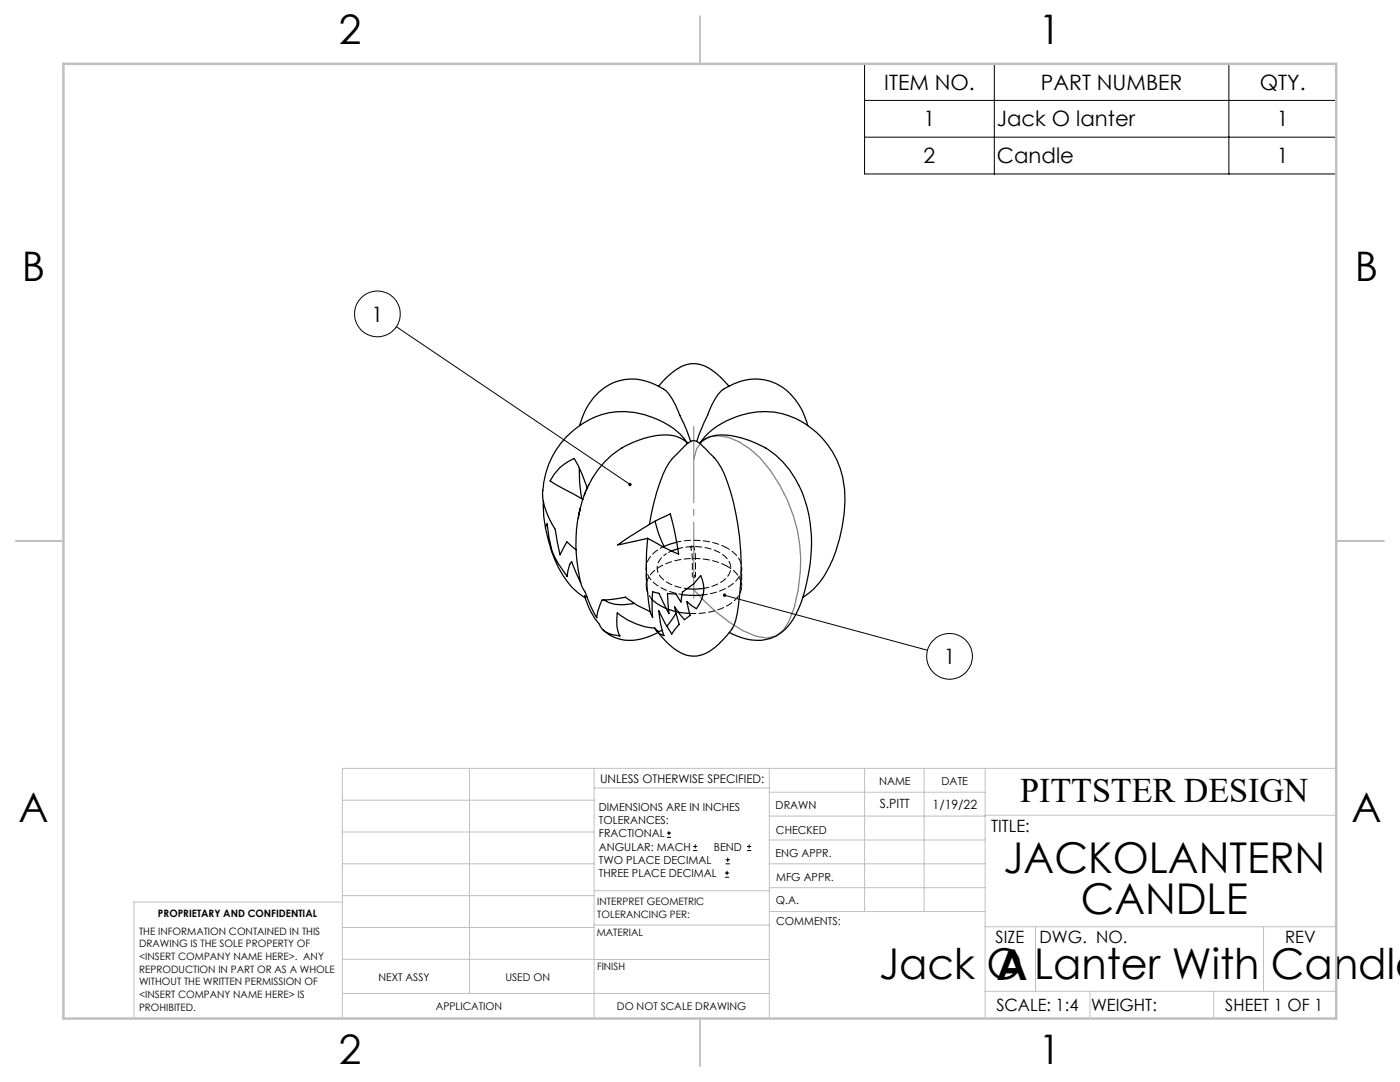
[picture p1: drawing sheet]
<svg xmlns="http://www.w3.org/2000/svg" width="279mm" height="216mm" viewBox="0 0 279 216" stroke-linecap="round" stroke-linejoin="round" font-family="sans-serif">
<g fill="none" stroke="#000" stroke-width=".2">
<path d="M172.5 12.7h94.2v22h-94.2zM198.4 12.7v22M245.3 12.7v22M172.5 20h94.2M172.5 27.4h94.2M79.1 65.2l46.6 31.5M144.6 118.8l40.5 11M133.1 167.1h.8M133.1 166.2h.8M133.5 165.8v.9M138.3 169.7h.8M138.3 168.9h.8"/>
<path d="M138.7 168.5v.8M144.7 175h.8M144.7 174.2h.8M144.8 172.4h.9M144.8 171.6h.9M145.1 173.8v.8M145.2 171.1v.9M149.1 169.7h.8M149.1 168.9h.8M149.5 168.5v.8"/>
<circle cx="75.3" cy="62.6" r="4.6"/>
<circle cx="189.5" cy="131" r="4.6"/>
</g>
<path d="M138.4 91.7a4.7 4.7 0 0 1 5-4.7 13 13 0 0 1 8.3 4.3 30.7 30.7 0 0 1 5.7 32.8 4.9 4.9 0 0 1-6.6 2.8 30.8 30.8 0 0 1-12.4-9.2" fill="none" stroke="#808080" stroke-width=".25"/>
<g fill="none" stroke="#c0c0c0" stroke-width=".2">
<path d="M68.3 159.7h50.3M93.7 153.3v44.9M118.6 153.3v49.9M118.6 157.2h34.9M153.5 153.3v49.9M153.5 158.1h43.1M172.5 153.3v28.6M184.4 153.3v28.6M196.6 153.3v49.9M266.7 153.3h-198.4v49.9M68.3 178.7h50.3M68.3 172.4h50.3"/>
<path d="M68.3 166h50.3M68.3 180h-41.6v23.2M118.6 177.7h35M153.5 167.6h43.1M153.5 162.8h43.1M153.5 172.4h43.1M153.5 177.1h43.1M196.6 162.7h70.1M68.3 198.2h85.2M68.3 191.4l85.2 .1M68.3 185.1h50.3M118.6 184.6h35"/>
<path d="M153.6 181.9h43M196.6 197.8h70.1M196.6 184.9h70.1M206.7 184.9v12.9M217.5 197.8v5.4M242.2 197.8v5.4M252.2 184.9v12.9"/>
</g>
<path d="M139.7 3.2v9.5M3.1 107.9h9.6M266.7 107.9h9.5M139.7 203.2v9.6" fill="none" stroke="#c0c0c0" stroke-width=".25"/>
<path d="M12.7 12.7h254v190.5h-254z" fill="none" stroke="#c0c0c0" stroke-width=".5"/>
<path d="M138.5 84.4v35.7" fill="none" stroke="#808080" stroke-width=".2" stroke-dasharray="15.2 1.3 1.3 1.3" stroke-dashoffset="-.7"/>
<path d="M125.4 96.4a.34 .34 0 0 0 .1 .5 .34 .34 0 0 0 .5 0l-.3-.2 .3 .2a.34 .34 0 0 0-.1-.5 .34 .34 0 0 0-.5 0zM144.4 118.5l-.1 .2 .3 .1-.3-.1a.34 .34 0 0 0 .3 .4 .34 .34 0 0 0 .3-.5 .34 .34 0 0 0-.5-.1z" fill="#000"/>
<g fill="none" stroke="#000" stroke-width=".25">
<path d="M131.4 77.1a13.4 13.4 0 0 1 5.5-4.3 6.4 6.4 0 0 1 6.3 1.9l2.3 2.4M132.5 77.6a10.6 10.6 0 0 0-12-.1 13.3 13.3 0 0 0-4.8 7.4M132.5 77.7a7 7 0 0 1 2.3 3.1l.9 2.1M144.4 77.6a11.1 11.1 0 0 1 10.4-1.1 12.5 12.5 0 0 1 6.4 8.4M144.4 77.7a10.6 10.6 0 0 0-3.2 5.2M108.4 100l.1 3 .4 2.4M115.6 93.5a25.7 25.7 0 0 0 .5 6M116.8 98.2l-.7 2.1-.7 3.1M117.2 97.3l-1.2-3-1.4-2.8a9.6 9.6 0 0 0-4.8 4.5l6.5 3.7M117.2 97.3l-.2 .6M117.3 97.2l-.1 .1M117.5 96.8l-.9 2"/>
<path d="M124.1 89.4a17 17 0 0 0-6.6 7.4M134.4 91.3a15 15 0 0 1 3.7-3.4 2.36 2.36 0 0 1 2.3 1.2l2.1 2.2M134.4 91.3a11.1 11.1 0 0 0-2.7 5 49 49 0 0 0-2.1 8.3M135.7 82.9l1.4 3.1 .7 2.1M137.2 88.4a13.2 13.2 0 0 0-6.9-5.1 15.7 15.7 0 0 0-19.3 6.4 17 17 0 0 0-2.7 9.9 16.2 16.2 0 0 0 2.5 6l1 5.1 1.3-2.6 1.9 1.6M137.2 88.5a6.1 6.1 0 0 0-5.3-1.7 20.2 20.2 0 0 0-7.8 2.6M139.7 88.5a5.5 5.5 0 0 1 5.1-1.7 21.2 21.2 0 0 1 8 2.6M139.7 88.4a14 14 0 0 1 8.5-5.6 15.7 15.7 0 0 1 17.9 7.3 18.7 18.7 0 0 1 2.4 12.3 28.5 28.5 0 0 1-4.8 13.7l-1.6 1.7-1.9 1.4M141.2 82.9l-1.7 4-.4 1.2M142.5 91.3a11.4 11.4 0 0 1 2.7 5 53.3 53.3 0 0 1 1.6 27.5 8.6 8.6 0 0 1-2.7 4 8.1 8.1 0 0 1-6 3.1 9 9 0 0 1-5.6-3.3l-1.2-1.5M152.8 89.4a17 17 0 0 1 6.6 7.4M159.4 96.8a28.3 28.3 0 0 1 1.6 19.4 18.8 18.8 0 0 1-4.3 9.4 8.5 8.5 0 0 1-9.7 1.3l-1.4-.7"/>
<path d="M108.9 105.4a24 24 0 0 0 5.4 12l1.1 .9 1.4 .9M108.9 105.4l.3-.9 .4 2.9a15.3 15.3 0 0 0 3.6 7.6l.5-2.4 .4-.5 1.8 4.1M115.7 101.6a31.4 31.4 0 0 0 .3 15.2l.8 1.4 1.4 3.5 .9 1.6 .2-1.3 .9-2.3 2-.1 2.6-.4 2.4 1.6 2.5 1.2M115.8 101.4l-.1 .6M117.1 119.1l-.4-.2 .6 1.7a13.2 13.2 0 0 0 2.3 4 3.3 3.3 0 0 0 2.6 2l1.5 .3-.4-1.1a8.4 8.4 0 0 1-.1-3.5 14.3 14.3 0 0 0 7.5 3M120.5 119.7a7.2 7.2 0 0 0 6.1 .7M129.3 107.4a55.6 55.6 0 0 0 .4 14.6M129.6 104.6l4.2-2 .9 3.9 .7 4.1-3.4-1.7-2.7-1.5M129.6 104.6l-6.3 4.1 6-1.3M130.1 119.6l.9 .8 1.9 1M130.7 104a20.2 20.2 0 0 0 1.8 5.1M135 108.2l-2.6 .9"/>
<path d="M135.3 109.5l-1.3 .4M136.1 118.6l2.5 .2 1.7-.1M140.5 117.4l-1.6 .1h-1.8M120.4 125.7a8.8 8.8 0 0 0 10.1 .9l.8-.4M129.7 122l.5 1.2-.1-1.6 .1-3.5 1.3 .3 2 4-.3-4 1.7 .1 1 1.6 .3-2 2.2-1.6 1.4-1.6a5.9 5.9 0 0 1-.8 6.6l-1.9-1.4 .6 2.7-1.1 .8-2-2.5 .9 3.5-1.4 1.9-1.4-2.2-1.2-2.4 .3 2.6 .7 2.3-.8-.3-.4-.4M130.7 125.3l.4 .5 .4 .2 .7-.2M130.7 125.3l.6 .8M130.8 125.6l.5 .5M133.4 121.6l1.4 .4M134.9 122.3l-1.8 2.6M135.4 122.1l2.3 .3"/>
</g>
<path d="M130.1 119.6a3.6 3.6 0 0 1 .5-5.7 14.1 14.1 0 0 1 12.5-1.8l1.7 .7M135.1 108.2a15.2 15.2 0 0 1 9.7 1M138.8 115a23.5 23.5 0 0 0-.4-6.1M144.8 109.2a4.8 4.8 0 0 1 3.2 4.5 5.9 5.9 0 0 1-4.2 4.2l-2 .6-1.5 .2" fill="none" stroke="#000" stroke-width=".2" stroke-dasharray="1.3 .6" stroke-dashoffset=".4"/>
<path d="M133 110.5a3 3 0 0 0-1.1 4.6 8.3 8.3 0 0 0 5.2 2.4M134 109.9l-1 .6M136.1 118.6a9.5 9.5 0 0 1-6.6-3.5 3.6 3.6 0 0 1 1.1-4.8l1.8-1.2" fill="none" stroke="#000" stroke-width=".2" stroke-dasharray="1.3 .6" stroke-dashoffset=".6"/>
<path d="M140.5 117.4a7.2 7.2 0 0 0 4.9-2.7 2.99 2.99 0 0 0-1.3-4.2 11.4 11.4 0 0 0-8.8-1" fill="none" stroke="#000" stroke-width=".2" stroke-dasharray="1.3 .6" stroke-dashoffset=".3"/>
<path d="M144.8 112.8a4.8 4.8 0 0 1 3.2 4.5 5.9 5.9 0 0 1-4.2 4.2l-3 .8-3.1 .1" fill="none" stroke="#000" stroke-width=".2" stroke-dasharray="1.3 .6" stroke-dashoffset=".1"/>
<path d="M133.4 121.6l-.5-.2M135.4 122.1l-.6-.1" fill="none" stroke="#000" stroke-width=".2" stroke-dasharray="1.3 .6"/>
<path d="M138.7 115.1h.1a.29 .29 0 0 0-.3-.3 .29 .29 0 0 0-.3 .3h.5" fill="none" stroke="#000" stroke-width=".2" stroke-dasharray="1.3 .6" stroke-dashoffset=".8"/>
<path d="M129 113.3v3.6M137.9 109v.1l.1 .1 .5-.3-.6 .1M148 116.9v-3.6" fill="none" stroke="#000" stroke-width=".2" stroke-dasharray="1.3 .6" stroke-dashoffset=".7"/>
<path d="M137.8 109.1a23.1 23.1 0 0 1 .4 5.9" fill="none" stroke="#000" stroke-width=".2" stroke-dasharray="1.3 .6" stroke-dashoffset=".5"/>
<g font-size="8.5">
<text x="200.3" y="174.2">JACKOLANTERN</text>
<text x="215.7" y="182.3">CANDLE</text>
<text x="175.4" y="195.4">Jack O Lanter With Candle</text>
<text x="198.9" y="195.5">A</text>
</g>
<g font-size="8.1">
<text x="67.6" y="8.9">2</text>
<text x="207.3" y="8.9">1</text>
<text x="4.4" y="56.1">B</text>
<text x="270.4" y="56.1">B</text>
<text x="3.7" y="164.1">A</text>
<text x="269.7" y="164.1">A</text>
<text x="67.6" y="212.4">2</text>
<text x="207.3" y="212.4">1</text>
</g>
<text font-size="6.9" x="203.6" y="160.1">PITTSTER DESIGN</text>
<g font-size="4.2">
<text x="176.5" y="17.9">ITEM NO.</text>
<text x="207.7" y="17.9">PART NUMBER</text>
<text x="251.4" y="17.9">QTY.</text>
<text x="184.3" y="25.2">1</text>
<text x="198.9" y="25.2">Jack O lanter</text>
<text x="254.8" y="25.2">1</text>
<text x="184.3" y="32.5">2</text>
<text x="198.9" y="32.5">Candle</text>
<text x="254.8" y="32.5">1</text>
<text x="74.2" y="64.2">1</text>
<text x="188.3" y="132.5">1</text>
</g>
<g font-size="3.4">
<text x="197.8" y="166">TITLE:</text>
<text x="198.7" y="188.1">SIZE</text>
<text x="207.5" y="188.1">DWG. NO.</text>
<text x="256.5" y="188.2">REV</text>
<text x="198.8" y="201.7">SCALE: 1:4</text>
<text x="217.7" y="201.8">WEIGHT:</text>
<text x="244.5" y="201.7">SHEET 1 OF 1</text>
</g>
<g font-size="2.5">
<text x="175.6" y="161.3">S.PITT</text>
<text x="186.1" y="161.4">1/19/22</text>
</g>
<text font-size="2.4" x="119.8" y="156.2">UNLESS OTHERWISE SPECIFIED:</text>
<g font-size="2.2">
<text x="119.5" y="161.8">DIMENSIONS ARE IN INCHES</text>
<text x="154.8" y="161.4">DRAWN</text>
<text x="175.4" y="156.6">NAME</text>
<text x="187.9" y="156.7">DATE</text>
<text x="119.5" y="164.4">TOLERANCES:</text>
<text x="119.5" y="167.1">FRACTIONAL</text>
<text x="154.9" y="166.3">CHECKED</text>
<text x="119.5" y="169.7">ANGULAR: MACH</text>
<text x="119.5" y="172.4">TWO PLACE DECIMAL</text>
<text x="142.5" y="169.7">BEND</text>
<text x="154.8" y="171">ENG APPR.</text>
<text x="119.5" y="175">THREE PLACE DECIMAL</text>
<text x="154.9" y="175.7">MFG APPR.</text>
<text x="154.9" y="180.4">Q.A.</text>
<text x="154.9" y="184.6">COMMENTS:</text>
</g>
<g font-size="2.1">
<text x="75.5" y="195.7">NEXT ASSY</text>
<text x="100.9" y="195.7">USED ON</text>
<text x="86.9" y="201.5">APPLICATION</text>
<text x="123.1" y="201.6">DO NOT SCALE DRAWING</text>
</g>
<g font-size="2">
<text x="31.5" y="182.9">PROPRIETARY AND CONFIDENTIAL</text>
<text x="119.2" y="180.6">INTERPRET GEOMETRIC</text>
<text x="119.2" y="183.1">TOLERANCING PER:</text>
<text x="27.8" y="186.5">THE INFORMATION CONTAINED IN THIS</text>
<text x="27.8" y="189">DRAWING IS THE SOLE PROPERTY OF</text>
<text x="27.8" y="191.6">&lt;INSERT COMPANY NAME HERE&gt;. ANY</text>
<text x="119.1" y="186.7">MATERIAL</text>
<text x="27.8" y="194.1">REPRODUCTION IN PART OR AS A WHOLE</text>
<text x="27.8" y="196.6">WITHOUT THE WRITTEN PERMISSION OF</text>
<text x="119.1" y="193.5">FINISH</text>
<text x="27.8" y="199.1">&lt;INSERT COMPANY NAME HERE&gt; IS</text>
<text x="27.8" y="201.7">PROHIBITED.</text>
</g>
</svg>
